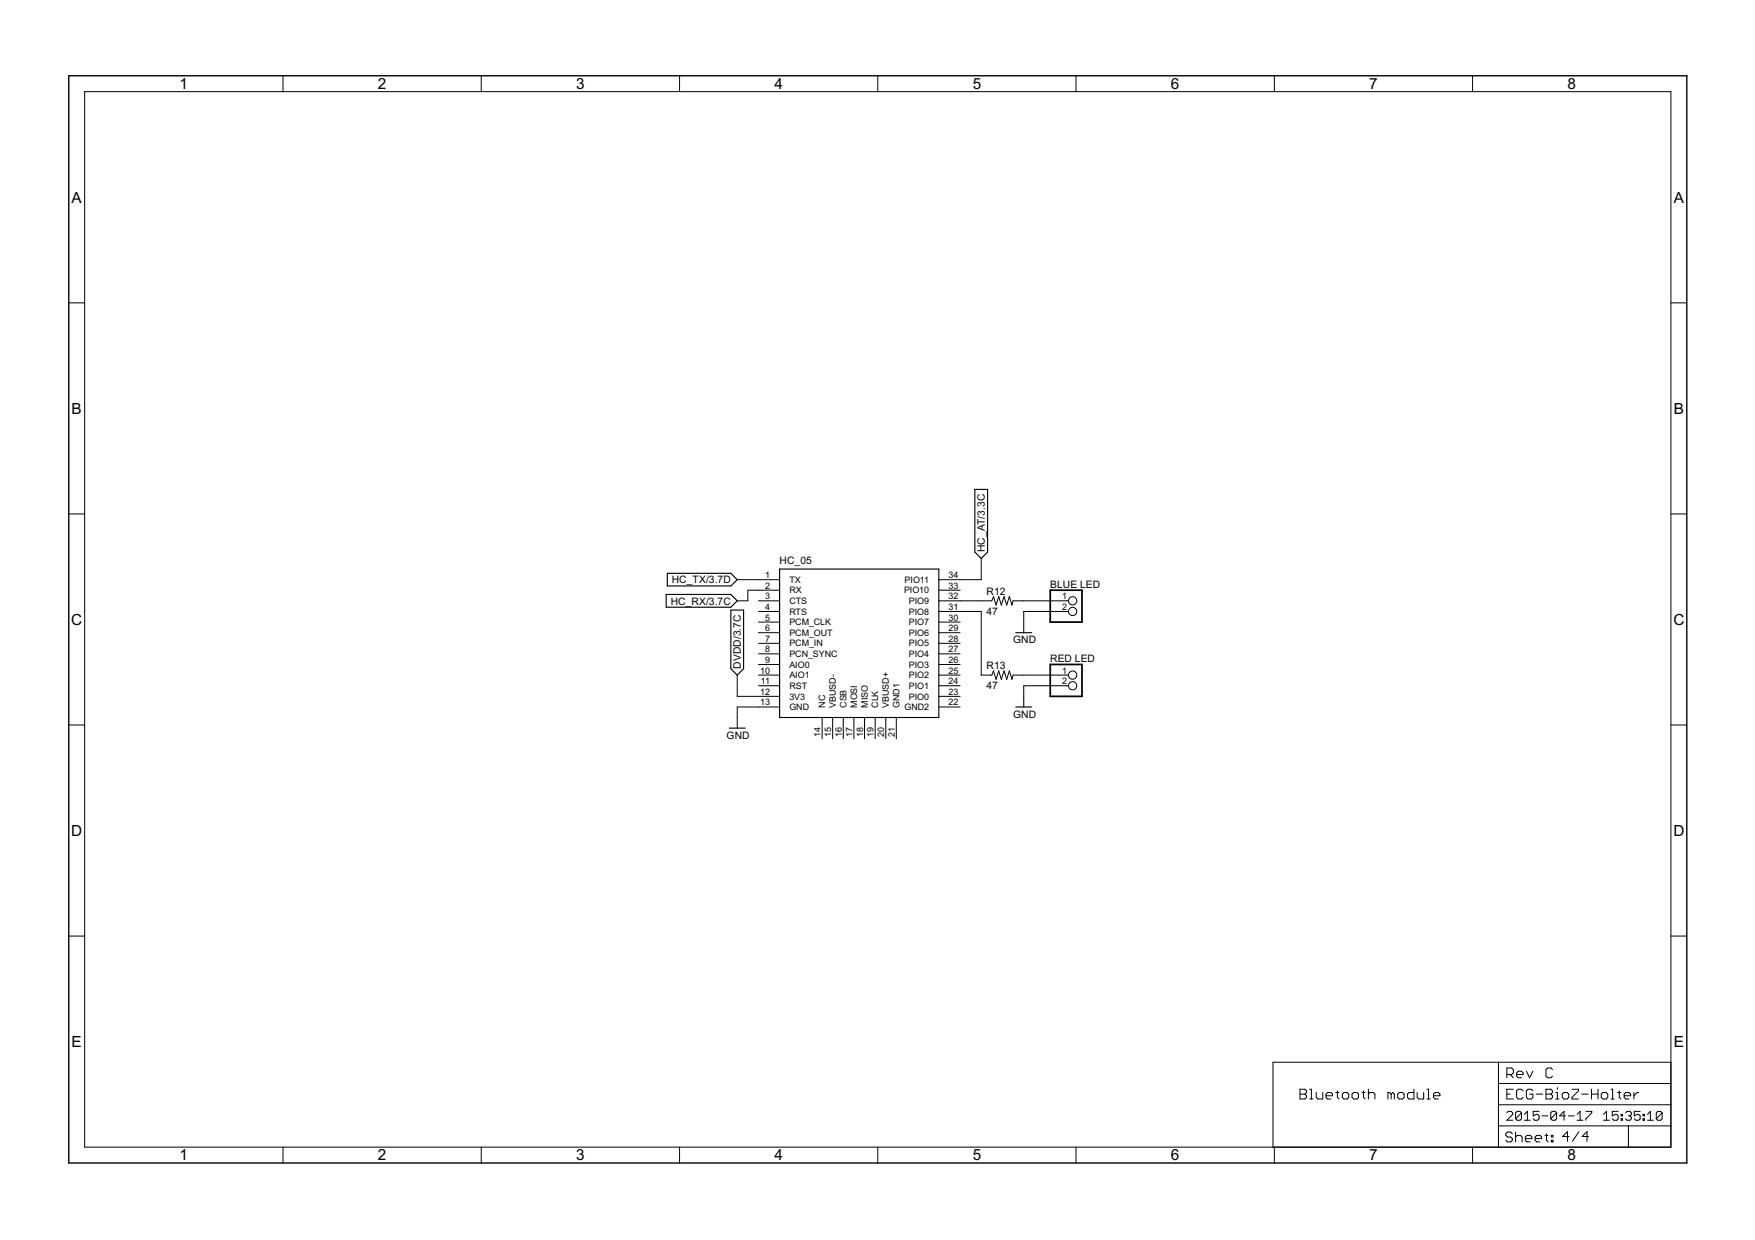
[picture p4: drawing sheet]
<svg xmlns="http://www.w3.org/2000/svg" width="297mm" height="210mm" viewBox="0 0 297 210" stroke-linecap="round" stroke-linejoin="round" font-family="sans-serif">
<path d="M112.9 97h10.8l1.1 1.1-1.1 1.1h-10.8zM132 96.3h26.9v25.2h-26.9zM165 82.8h2.2v10.7l-1.1 1-1.1-1zM112.8 100.6h10.9l1.1 1.1-1.1 1.1h-10.9zM123.7 103.3h2.2v9.9l-1.1 1.1-1.1-1.1zM171.9 107.1h2.7M171.9 119.7h2.7M123.4 123.3h2.7" fill="none" stroke="#000" stroke-width=".19"/>
<g fill="none" stroke="#000" stroke-width=".17">
<path d="M14.3 15.5h268.5v178.7h-268.5zM47.9 12.8v2.7M81.4 12.8v2.7M115 12.8v2.7M148.6 12.8v2.7M182.1 12.8v2.7M215.7 12.8v2.7M249.2 12.8v2.7M11.6 51.3h2.7M282.8 51.3h2.7M11.6 87h2.7M124.8 98.1h7.2"/>
<path d="M132 99.9h-5.4v1.8h-1.8M158.9 99.9h3.6M166.1 94.5v3.6h-7.2M282.8 87h2.7M124.8 114.3v3.6h7.2M128.4 101.7h3.6M128.4 103.5h3.6M128.4 105.3h3.6M128.4 107.1h3.6M128.4 108.9h3.6M128.4 110.7h3.6M128.4 112.5h3.6"/>
<path d="M128.4 114.3h3.6M128.4 116.1h3.6M132 119.7h-7.2v3.6M158.9 101.7h9l.2-.7 .5 1.4 .4-1.4 .5 1.4 .4-1.4 .5 1.4 .4-1.4 .5 1.4 .2-.7h9.3M158.9 103.5h7.2v10.8h1.8l.2-.7 .5 1.4 .4-1.4 .5 1.4 .4-1.4 .5 1.4 .4-1.4 .5 1.4 .2-.7h9.3M158.9 105.3h3.6M158.9 107.1h3.6M158.9 108.9h3.6M158.9 110.7h3.6M158.9 112.5h3.6M158.9 114.3h3.6M158.9 116.1h3.6"/>
<path d="M158.9 117.9h3.6M158.9 119.7h3.6M180.8 103.5h-7.5v3.6M180.8 116.1h-7.5v3.6M11.6 122.7h2.7M139.1 121.5v3.6M140.9 121.5v3.6M142.7 121.5v3.6M144.5 121.5v3.6M146.3 121.5v3.6M148.1 121.5v3.6M149.9 121.5v3.6"/>
<path d="M151.7 121.5v3.6M282.8 122.7h2.7M11.6 158.5h2.7M282.8 158.5h2.7M253.6 179.8v14.4M282.8 179.8h-67.3v14.4M47.9 194.2v2.7M81.4 194.2v2.7M115 194.2v2.7M148.6 194.2v2.7M182.1 194.2v2.7M215.7 194.2v2.7"/>
<path d="M220 184.4h.9l.2 .3v.2l-.2 .3 .2 .3v.3l-.2 .2h-.9zM220 185.2h.9M221.7 184.4h.3v1.6M221.7 186h.5M222.8 184.9v.9l.3 .2h.8v-1.1M224.4 185.5h1.1v-.3l-.2-.3h-.6l-.3 .3v.6l.3 .2h.6M226.1 184.9h.5M226.4 184.7v1.1l.2 .2M227.2 185.2l.3-.3h.5l.3 .3v.6l-.3 .2h-.5l-.3-.2zM228.8 185.2l.3-.3h.6l.2 .3v.6l-.2 .2h-.6l-.3-.2zM230.5 184.9h.6M230.8 184.7v1.1l.3 .2"/>
<path d="M231.6 185.2l.3-.3h.5l.3 .3v.8M231.6 184.4v1.6M235.5 185.2l-.3-.3h-.3v1.1M235.5 185.2v.8M235.5 185.2l.2-.3 .3 .3v.8M236.6 185.2l.2-.3h.6l.3 .3v.6l-.3 .2h-.6l-.2-.2zM239.3 184.4v1.6h-.8l-.3-.2v-.6l.3-.3h.8M239.9 184.9v.9l.2 .2h.9v-1.1M241.5 184.4h.3v1.6M241.5 186h.6M242.6 185.5h1.1v-.3l-.3-.3h-.5l-.3 .3v.6l.3 .2h.5M249.2 194.2v2.7"/>
<path d="M253.6 190.6h29.2M253.6 187h29.2M253.6 183.4h29.2M255 181.9h.9l.2-.3v-.5l-.2-.3h-.9v1.6M255 185.2h.6M255 188.4l.3-.3h.5l.2 .3v.2l-1 1h1M255.6 181.9l.5 .5M256 191.9l-.3-.3h-.6l-.2 .3v.3l.2 .3h.6l.3 .2v.3l-.3 .3h-.6l-.2-.3M256.1 184.4h-1.1v1.6h1.1M256.5 191.6v1.7M256.5 192.5l.3-.3h.5l.3 .3v.8M256.7 181.9h1.1v-.3l-.3-.3h-.5l-.3 .3v.6l.3 .2h.5"/>
<path d="M257.5 188.4l-.2-.3h-.5l-.3 .3v1M257.5 188.4v1l-.2 .2h-.5l-.3-.2M257.5 188.4l-1 1M257.8 184.7l-.3-.3h-.5l-.3 .3v1.1l.3 .2h.5l.3-.2M258 189.6h1M258 188.6l.5-.5v1.5M258.2 192.7h1.1v-.2l-.3-.3h-.6l-.2 .3v.5l.2 .3h.6M258.3 181.3l.6 1.1 .5-1.1M259.4 184.7l-.2-.3h-.6l-.3 .3v1.1l.3 .2h.6l.2-.2v-.6h-.5M259.8 192.7h1.1v-.2l-.3-.3h-.5l-.3 .3v.5l.3 .3h.5M260 185.2h1.1M260.5 188.1h-1v.8l.5-.3h.2l.3 .3v.5l-.3 .2h-.5l-.2-.2"/>
<path d="M261 188.9h1M261.5 192.2h.5M261.7 184.4h.8l.3 .3v.2l-.3 .3 .3 .3v.3l-.3 .2h-.8zM261.7 185.2h.8M261.7 191.9v1.1l.3 .3M262.6 192.2h.2v.3h-.2zM262.6 193h.2v.3h-.2zM262.8 181.1l-.3-.3h-.6l-.2 .3v1.1l.2 .2h.6l.3-.2M263.3 186h.6M263.3 184.9h.3v1.1M263.5 188.4l-.3-.3h-.5l-.2 .3v1M263.5 188.4l-1 1"/>
<path d="M263.5 188.4v1l-.3 .2h-.5l-.2-.2M263.6 184.1v.3M264.4 185.2l.3-.3h.5l.3 .3v.6l-.3 .2h-.5l-.3-.2zM265 188.9h-1l.7-.8v1.5M265.5 188.9h.9M265.6 192.4h-1.1l.8-.8v1.6M266.1 184.4h1.1v.3l-1.1 1.1v.2h1.1M266.9 189.6h1M266.9 188.6l.5-.5v1.5M267.2 191.6l-1.1 1.6M267.7 185.2h1.1M268.4 188.1h1v.3l-1 1v.2"/>
<path d="M268.9 192.4h-1.1l.8-.8v1.6M269.4 185.2h1.1M269.4 184.4v1.6M270.5 184.4v1.6M271 185.2l.3-.3h.5l.3 .3v.6l-.3 .2h-.5l-.3-.2zM271.4 189.6h1M271.4 188.6l.5-.5v1.5M272.7 184.4h.2v1.6M272.7 186h.5M273.8 184.9h.5M273.9 188.1h-1v.8l.5-.3h.2l.3 .3v.5l-.3 .2h-.5l-.2-.2M274.1 184.7v1.1l.2 .2"/>
<path d="M274.4 189.4h.2v.2h-.2zM274.4 188.6h.2v.3h-.2zM274.9 185.5h1.1v-.3l-.3-.3h-.5l-.3 .3v.6l.3 .2h.5M275.1 188.4l.3-.3h.5l.2 .3v.2l-.2 .3M275.6 190.6v3.6M275.6 188.9h.3M275.9 188.9l.2 .2v.3l-.2 .2h-.5l-.3-.2M276.5 184.9v1.1M277.4 184.9h-.3l-.6 .6M277.6 188.1h-1v.8l.5-.3h.2l.3 .3v.5l-.3 .2h-.4l-.3-.2M278.1 189.4h.2v.2h-.2zM278.1 188.6h.2v.3h-.2z"/>
<path d="M278.8 189.6h1M278.8 188.6l.5-.5v1.5M281.3 188.4v1l-.2 .2h-.5l-.3-.2M281.3 188.4l-.2-.3h-.5l-.3 .3v1M281.3 188.4l-1 1"/>
<circle cx="181.5" cy="103.5" r=".7"/>
<circle cx="181.5" cy="114.3" r=".7"/>
<circle cx="181.5" cy="116.1" r=".7"/>
<circle cx="181.5" cy="101.7" r=".7"/>
</g>
<path d="M177.8 99.9h5.3v5.4h-5.3zM177.8 112.5h5.3v5.4h-5.3z" fill="none" stroke="#000" stroke-width=".3"/>
<path d="M11.6 12.8h273.9v184.1h-273.9z" fill="none" stroke="#000" stroke-width=".23"/>
<g font-size="2.9">
<text x="30.4" y="15.1">1</text>
<text x="64" y="15.1">2</text>
<text x="97.5" y="15.1">3</text>
<text x="131.1" y="15.1">4</text>
<text x="164.6" y="15.1">5</text>
<text x="198.2" y="15.1">6</text>
<text x="231.7" y="15.1">7</text>
<text x="265.3" y="15.1">8</text>
<text x="12.1" y="34.3">A</text>
<text x="283.3" y="34.3">A</text>
<text x="12.1" y="70">B</text>
<text x="283.3" y="70">B</text>
<text x="12.1" y="105.8">C</text>
<text x="283.2" y="105.8">C</text>
<text x="12.1" y="141.5">D</text>
<text x="283.2" y="141.5">D</text>
<text x="12.1" y="177.2">E</text>
<text x="283.3" y="177.2">E</text>
<text x="30.4" y="196.4">1</text>
<text x="64" y="196.4">2</text>
<text x="97.5" y="196.4">3</text>
<text x="131.1" y="196.4">4</text>
<text x="164.6" y="196.4">5</text>
<text x="198.2" y="196.4">6</text>
<text x="231.7" y="196.4">7</text>
<text x="265.3" y="196.4">8</text>
</g>
<g font-size="1.9">
<text x="132" y="95.4">HC_05</text>
<text x="166.7" y="93.5" transform="rotate(-90 166.7 93.5)">HC_AT/3.3C</text>
<text x="113.7" y="98.7">HC_TX/3.7D</text>
<text x="167" y="100.7">R12</text>
<text x="177.8" y="99.5">BLUE LED</text>
<text x="113.5" y="102.3">HC_RX/3.7C</text>
<text x="167" y="104">47</text>
<text x="125.4" y="113.2" transform="rotate(-90 125.4 113.2)">DVDD/3.7C</text>
<text x="167" y="113.2">R13</text>
<text x="171.5" y="108.9">GND</text>
<text x="177.8" y="112">RED LED</text>
<text x="167" y="116.6">47</text>
<text x="123" y="125.1">GND</text>
<text x="171.5" y="121.5">GND</text>
</g>
<g font-size="1.7">
<text x="129.5" y="97.9">1</text>
<text x="129.5" y="99.7">2</text>
<text x="129.5" y="101.5">3</text>
<text x="133.6" y="98.7">TX</text>
<text x="133.6" y="100.5">RX</text>
<text x="153" y="100.5">PIO10</text>
<text x="153.1" y="98.7">PIO11</text>
<text x="160.5" y="101.5">32</text>
<text x="160.5" y="99.7">33</text>
<text x="160.5" y="97.9">34</text>
<text x="179.8" y="101.5">1</text>
<text x="129.5" y="103.3">4</text>
<text x="129.5" y="105.1">5</text>
<text x="129.5" y="106.8">6</text>
<text x="133.6" y="102.2">CTS</text>
<text x="133.6" y="104">RTS</text>
<text x="133.6" y="105.8">PCM_CLK</text>
<text x="133.6" y="107.6">PCM_OUT</text>
<text x="153.8" y="107.6">PIO6</text>
<text x="153.8" y="105.8">PIO7</text>
<text x="153.8" y="104">PIO8</text>
<text x="153.8" y="102.3">PIO9</text>
<text x="160.5" y="106.8">29</text>
<text x="160.5" y="105.1">30</text>
<text x="160.5" y="103.3">31</text>
<text x="179.8" y="103.3">2</text>
<text x="129.5" y="108.6">7</text>
<text x="129.5" y="110.4">8</text>
<text x="129.5" y="112.2">9</text>
<text x="133.6" y="109.4">PCM_IN</text>
<text x="133.6" y="111.2">PCN_SYNC</text>
<text x="133.6" y="113">AIO0</text>
<text x="153.8" y="113">PIO3</text>
<text x="153.8" y="111.2">PIO4</text>
<text x="153.8" y="109.4">PIO5</text>
<text x="160.5" y="112.2">26</text>
<text x="160.5" y="110.4">27</text>
<text x="160.5" y="108.6">28</text>
<text x="128.7" y="114">10</text>
<text x="128.7" y="117.6">12</text>
<text x="128.7" y="119.4">13</text>
<text x="128.8" y="115.8">11</text>
<text x="133.6" y="114.8">AIO1</text>
<text x="133.6" y="116.6">RST</text>
<text x="133.6" y="118.4">3V3</text>
<text x="139.7" y="119.8" transform="rotate(-90 139.7 119.8)">NC</text>
<text x="141.5" y="119.8" transform="rotate(-90 141.5 119.8)">VBUSD-</text>
<text x="143.3" y="119.8" transform="rotate(-90 143.3 119.8)">CSB</text>
<text x="145.1" y="119.8" transform="rotate(-90 145.1 119.8)">MOSI</text>
<text x="146.9" y="119.8" transform="rotate(-90 146.9 119.8)">MISO</text>
<text x="148.7" y="119.8" transform="rotate(-90 148.7 119.8)">CLK</text>
<text x="150.5" y="119.8" transform="rotate(-90 150.5 119.8)">VBUSD+</text>
<text x="152.3" y="119.8" transform="rotate(-90 152.3 119.8)">GND1</text>
<text x="153.8" y="118.4">PIO0</text>
<text x="153.8" y="116.6">PIO1</text>
<text x="153.8" y="114.8">PIO2</text>
<text x="160.5" y="119.4">22</text>
<text x="160.5" y="117.6">23</text>
<text x="160.5" y="115.8">24</text>
<text x="160.5" y="114">25</text>
<text x="179.8" y="114">1</text>
<text x="179.8" y="115.8">2</text>
<text x="133.6" y="120.2">GND</text>
<text x="138.9" y="124.8" transform="rotate(-90 138.9 124.8)">14</text>
<text x="140.7" y="124.8" transform="rotate(-90 140.7 124.8)">15</text>
<text x="142.5" y="124.8" transform="rotate(-90 142.5 124.8)">16</text>
<text x="144.3" y="124.8" transform="rotate(-90 144.3 124.8)">17</text>
<text x="146.1" y="124.8" transform="rotate(-90 146.1 124.8)">18</text>
<text x="147.9" y="124.8" transform="rotate(-90 147.9 124.8)">19</text>
<text x="149.7" y="124.8" transform="rotate(-90 149.7 124.8)">20</text>
<text x="151.5" y="124.8" transform="rotate(-90 151.5 124.8)">21</text>
<text x="153.1" y="120.2">GND2</text>
</g>
</svg>
